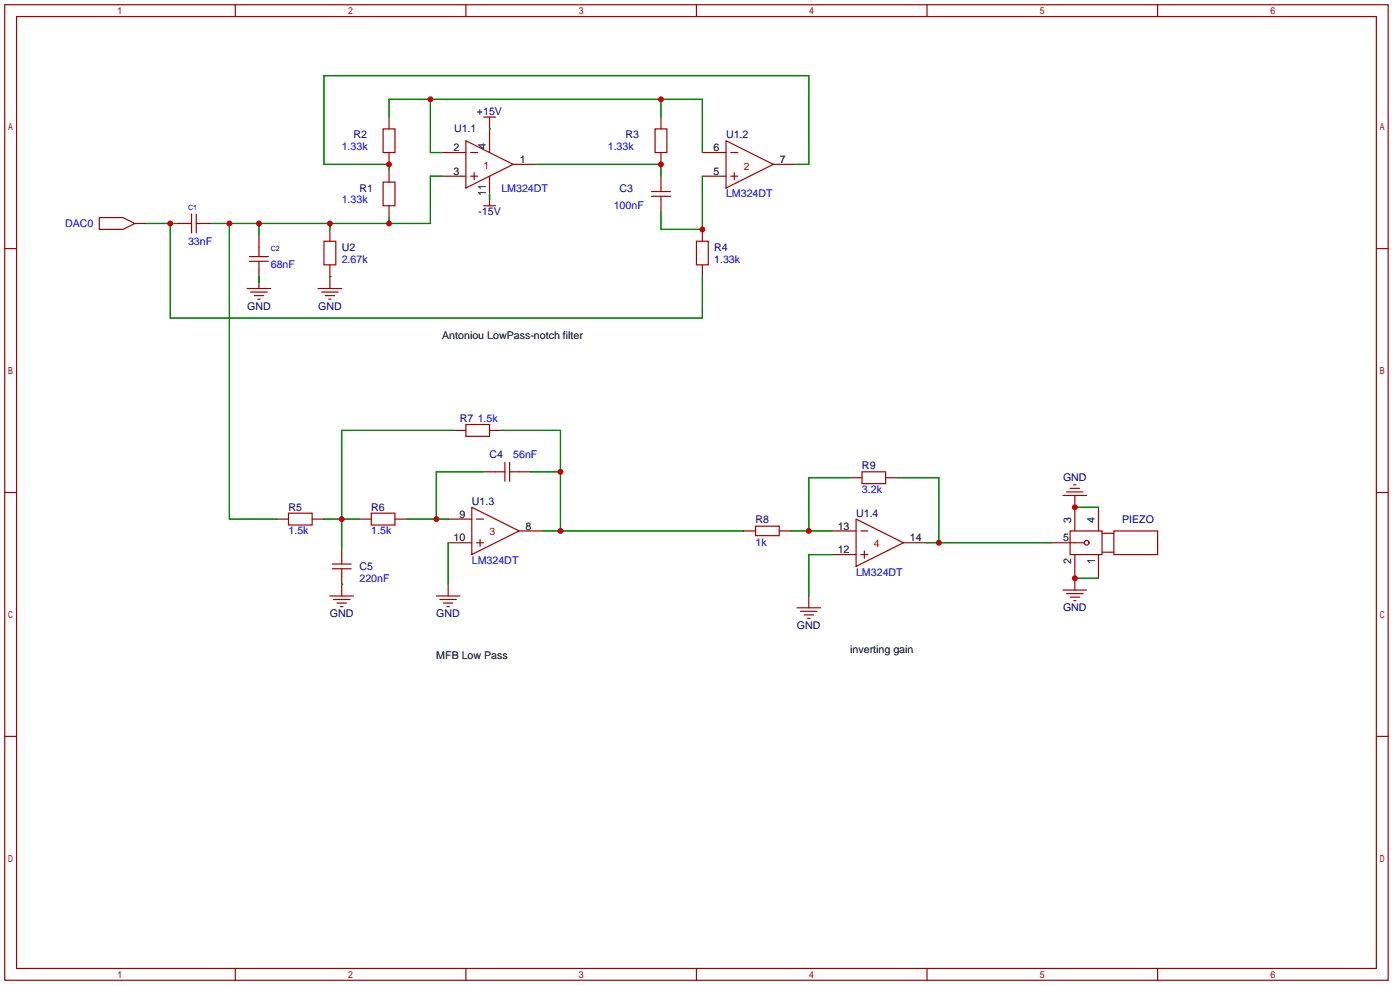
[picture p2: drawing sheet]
<svg xmlns="http://www.w3.org/2000/svg" width="301mm" height="212mm" viewBox="0 0 301 212" stroke-linecap="round" stroke-linejoin="round" font-family="sans-serif">
<g fill="none" stroke="#a10000" stroke-width=".25">
<path d="M1 1h297.2v209.6h-297.2zM3.6 3.6h292.1v204.4h-292.1zM50.5 1v2.6M100.1 1v2.6M149.6 1v2.6M199.1 1v2.6M248.7 1v2.6M82.3 39.1h2.5v5.1h-2.5zM82.3 27.7h2.5v5.1h-2.5zM83.6 25.1v2.6M83.6 32.8v2.5M83.6 36.6v2.5"/>
<path d="M95 32.8h5.1M95 37.8h5.1M100.1 30.2l10.1 5.1-10.1 5.1zM101.1 32.8h1.5M101.1 37.8h1.5M101.9 37.1v1.5M103.9 25.1h2.5M105.2 25.1v7.7M105.2 37.8v6.4M110.2 35.3h5.1M140.7 27.7h2.6v5.1h-2.6zM142 25.1v2.6"/>
<path d="M142 32.8v2.5M142 37.8v3.3M150.9 32.8h5.1M150.9 37.8h5.1M156 30.2l10.1 5.1-10.1 5.1zM157 32.8h1.5M157 37.8h1.5M157.7 37.1v1.5M166.1 35.3h5.1M1 53.4h2.6M21.3 46.7h5.1l2.6 1.3-2.6 1.3h-5.1zM29 48h2.5"/>
<path d="M37.8 48h3.3M41.1 46v4M42.2 48h3.3M42.2 46v4M53.6 55.1h4.1M53.6 56.1h4.1M55.6 50.5v4.6M55.6 56.1v5.9M69.6 51.8h2.5v5.1h-2.5zM70.9 49.3v2.5M70.9 56.9v5.1M83.6 44.2v2.5"/>
<path d="M103.9 44.2h2.5M140 42.2h4M140 41.1h4M142 42.2v3.3M149.6 51.8h2.5v5.1h-2.5zM150.9 49.3v2.5M150.9 56.9v2.5M295.7 53.4h2.5M53.1 62h5.1M53.8 62.7h3.6M54.6 63.5h2M55.4 64.3h.5"/>
<path d="M68.3 62h5.1M69.1 62.7h3.5M69.8 63.5h2.1M70.6 64.3h.5M97.5 92.5h2.6M100.1 91.2h5.1v2.5h-5.1zM105.2 92.5h2.5M108.5 99.3v4.1M109.5 99.3v4.1M1 105.8h2.6M59.4 111.5h2.6M62 110.2h5.1v2.6h-5.1z"/>
<path d="M67.1 111.5h2.5M73.4 117.9v3.3M77.2 111.5h2.6M79.8 110.2h5v2.6h-5zM84.8 111.5h2.6M96.3 111.5h5M96.3 116.6h5M101.3 109l10.2 5-10.2 5.1zM102.4 111.5h1.5M102.4 116.6h1.5M103.1 115.8v1.5M103.9 101.3h4.6"/>
<path d="M109.5 101.3h4.5M111.5 114h5.1M159.8 114h2.5M162.3 113h5.1v2.1h-5.1zM167.4 114h2.5M178.8 114h5.1M178.8 119.1h5.1M182.6 102.6h2.6M183.9 111.5l10.2 5.1-10.2 5.1zM184.9 114h1.5M184.9 119.1h1.5M185.2 101.3h5v2.6h-5z"/>
<path d="M185.7 118.4v1.5M190.2 102.6h2.6M194.1 116.6h5M225.8 116.6h7.1M228.3 106.4h5.1M229.1 105.7h3.6M229.9 114h6.8v5.1h-6.8zM229.9 104.9h2M230.6 104.1h.5M230.9 106.4v7.6M230.9 119.1v7.6M236 109v5"/>
<path d="M236 119.1v5.1M236.7 118.6h2.6M236.7 114.6h2.6M239.3 114h9.4v5.1h-9.4zM295.7 105.8h2.5M70.9 128h5M71.4 121.2h4M71.4 122.2h4M71.6 128.8h3.6M72.4 129.5h2M73.2 130.3h.5M73.4 122.2v5.8"/>
<path d="M93.7 128h5.1M94.5 128.8h3.5M95.2 129.5h2.1M96 130.3h.5M96.3 125.5v2.5M171.2 130.6h5.1M172 131.3h3.5M172.7 132.1h2.1M173.5 132.8h.5M173.7 128v2.6M228.3 126.7h5.1M229.1 127.5h3.6"/>
<path d="M229.9 128.3h2M230.6 129h.5M1 158.2h2.6M295.7 158.2h2.5M50.5 208v2.6M100.1 208v2.6M149.6 208v2.6M199.1 208v2.6M248.7 208v2.6"/>
<circle cx="233.4" cy="116.6" r=".51"/>
</g>
<g fill="none" stroke="#008700" stroke-width=".25">
<path d="M83.6 25.1v-3.8h67.3v11.5M92.5 21.3v11.5h2.5M95 37.8h-2.5v10.2h-47M105.2 27.7h.1M115.3 35.3h26.7v2.5M142 21.3v3.8M150.9 37.8v11.5h-8.9v-3.8M171.2 35.3h2.5v-19h-104.1v19h14v1.3M31.5 48h6.3M36.6 48v20.3h114.3v-8.9M49.3 48v63.5h10.1M55.6 48v2.5"/>
<path d="M55.6 59.4v1.3M70.9 59.4h.1M70.9 48v1.3M83.6 46.7v1.3M105.2 41.7v1.2M97.5 92.5h-24.1v25.4M107.7 92.5h12.7v21.5M69.6 111.5h7.6M87.4 111.5h8.9M96.3 116.6v8.9M103.9 101.3h-10.2v10.2M114 101.3h6.4"/>
<path d="M116.6 114h43.2M169.9 114h8.9M178.8 119.1h-5.1v8.9M182.6 102.6h-8.9v11.4M192.8 102.6h8.9v14M199.1 116.6h26.7M230.9 109h5.1M73.4 125.5h.1M230.9 124.2h5.1"/>
</g>
<g fill="#c00">
<circle cx="36.6" cy="48" r=".63"/>
<circle cx="83.6" cy="48" r=".63"/>
<circle cx="70.9" cy="48" r=".63"/>
<circle cx="55.6" cy="48" r=".63"/>
<circle cx="49.3" cy="48" r=".63"/>
<circle cx="83.6" cy="35.3" r=".63"/>
<circle cx="142" cy="21.3" r=".63"/>
<circle cx="92.5" cy="21.3" r=".63"/>
<circle cx="142" cy="35.3" r=".63"/>
<circle cx="150.9" cy="49.3" r=".63"/>
<circle cx="73.4" cy="111.5" r=".63"/>
<circle cx="93.7" cy="111.5" r=".63"/>
<circle cx="120.4" cy="101.3" r=".63"/>
<circle cx="120.4" cy="114" r=".63"/>
<circle cx="173.7" cy="114" r=".63"/>
<circle cx="201.7" cy="116.6" r=".63"/>
<circle cx="230.9" cy="109" r=".63"/>
<circle cx="230.9" cy="124.2" r=".63"/>
</g>
<g font-size="2.3" fill="#000080">
<text x="75.9" y="29.7">R2</text>
<text x="97.5" y="28.4">U1.1</text>
<text x="102.5" y="24.6">+15V</text>
<text x="134.4" y="29.7">R3</text>
<text x="156" y="29.7">U1.2</text>
<text x="77.2" y="41.1">R1</text>
<text x="133.1" y="41.1">C3</text>
<text x="102.7" y="46.2">-15V</text>
<text x="73.4" y="53.8">U2</text>
<text x="153.4" y="53.8">R4</text>
<text x="53.1" y="66.5">GND</text>
<text x="68.3" y="66.5">GND</text>
<text x="98.8" y="90.7">R7</text>
<text x="105.2" y="98.3">C4</text>
<text x="185.2" y="100.8">R9</text>
<text x="228.3" y="103.4">GND</text>
<text x="62" y="109.7">R5</text>
<text x="79.8" y="109.7">R6</text>
<text x="101.3" y="108.5">U1.3</text>
<text x="162.3" y="112.3">R8</text>
<text x="183.9" y="111">U1.4</text>
<text x="241" y="112.3">PIEZO</text>
<text x="77.2" y="122.4">C5</text>
<text x="228.3" y="131.3">GND</text>
<text x="70.9" y="132.6">GND</text>
<text x="93.7" y="132.6">GND</text>
<text x="171.2" y="135.1">GND</text>
</g>
<g font-size="2.3" fill="#00f">
<text x="73.4" y="32.3">1.33k</text>
<text x="130.6" y="32.3">1.33k</text>
<text x="107.7" y="41.1">LM324DT</text>
<text x="73.4" y="43.7">1.33k</text>
<text x="131.8" y="45">100nF</text>
<text x="156" y="42.4">LM324DT</text>
<text x="14" y="48.8">DAC0</text>
<text x="40.4" y="52.6">33nF</text>
<text x="58.2" y="57.7">68nF</text>
<text x="73.4" y="56.4">2.67k</text>
<text x="153.4" y="56.4">1.33k</text>
<text x="102.6" y="90.7">1.5k</text>
<text x="110.2" y="98.3">56nF</text>
<text x="185.2" y="105.9">3.2k</text>
<text x="62" y="114.8">1.5k</text>
<text x="79.8" y="114.8">1.5k</text>
<text x="162.3" y="117.3">1k</text>
<text x="77.2" y="125">220nF</text>
<text x="101.3" y="121.2">LM324DT</text>
<text x="183.9" y="123.7">LM324DT</text>
</g>
<g font-size="2.3">
<text x="97.4" y="32.5">2</text>
<text x="104.4" y="32" transform="rotate(-90 104.4 32)">4</text>
<text x="111.6" y="35">1</text>
<text x="153.3" y="32.5">6</text>
<text x="167.5" y="35">7</text>
<text x="97.4" y="37.6">3</text>
<text x="153.3" y="37.6">5</text>
<text x="104.4" y="42.1" transform="rotate(-90 104.4 42.1)">11</text>
<text x="95" y="72.9">Antoniou LowPass-notch filter</text>
<text x="98.7" y="111.2">9</text>
<text x="112.9" y="113.8">8</text>
<text x="180" y="113.8">13</text>
<text x="230.1" y="112.3" transform="rotate(-90 230.1 112.3)">3</text>
<text x="235.2" y="112.3" transform="rotate(-90 235.2 112.3)">4</text>
<text x="97.4" y="116.3">10</text>
<text x="180" y="118.9">12</text>
<text x="195.5" y="116.3">14</text>
<text x="228.3" y="116.3">5</text>
<text x="230.1" y="121.2" transform="rotate(-90 230.1 121.2)">2</text>
<text x="235.2" y="121.2" transform="rotate(-90 235.2 121.2)">1</text>
<text x="93.7" y="141.5">MFB Low Pass</text>
<text x="182.6" y="140.2">inverting gain</text>
</g>
<g font-size="2.2" fill="#a00000">
<text x="103.9" y="36.3">1</text>
<text x="159.8" y="36.4">2</text>
<text x="105.2" y="115">3</text>
<text x="187.7" y="117.5">4</text>
</g>
<g font-size="1.5" fill="#000080">
<text x="40.4" y="45.1">C1</text>
<text x="58.2" y="54">C2</text>
</g>
</svg>
